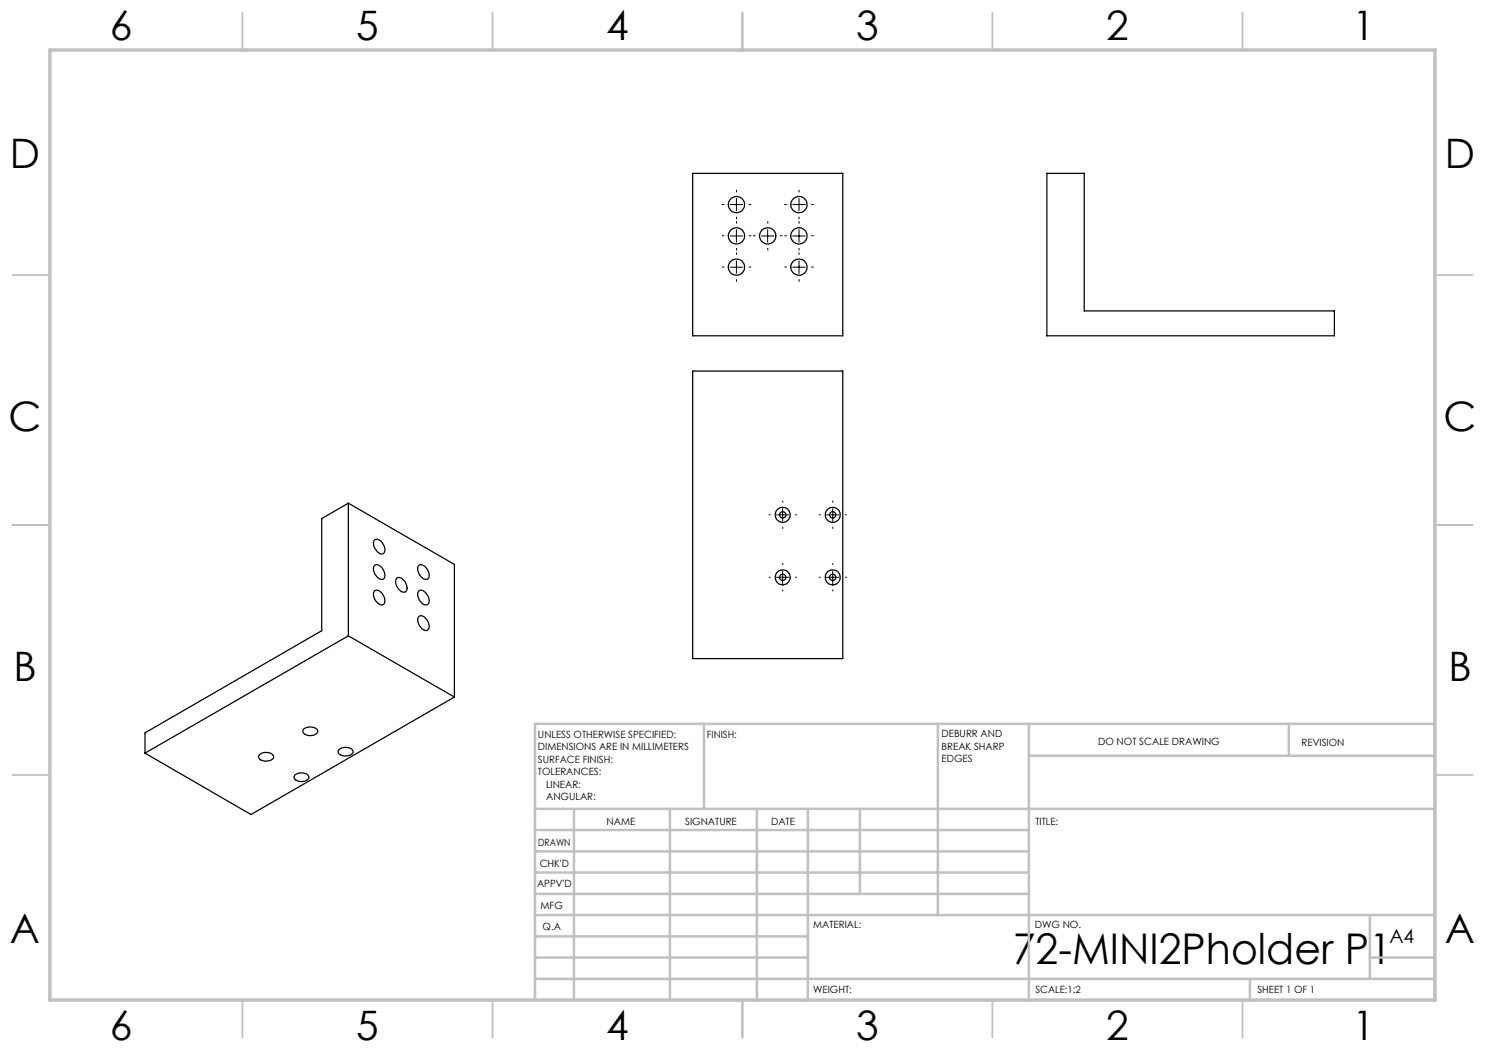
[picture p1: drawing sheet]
<svg xmlns="http://www.w3.org/2000/svg" width="297mm" height="210mm" viewBox="0 0 297 210" stroke-linecap="round" stroke-linejoin="round" font-family="sans-serif">
<g fill="none" stroke="#000" stroke-width=".2" stroke-dasharray="15.2 1.3 1.3 1.3">
<path d="M147.3 38.4v-.4M159.8 38.4v-.4M144.8 47.2h-.4M144.8 53.4h-.4M144.8 40.9h-.4M147.3 44.7v-.4M147.3 49.7v.3M147.3 50.9v-.4M147.3 55.9v.4M147.3 43.4v.4M149.8 47.2h.4M149.8 53.4h.4"/>
<path d="M149.8 40.9h.4M151.1 47.2h-.4M153.6 44.7v-.4M153.6 49.7v.3M156.1 47.2h.3M157.3 40.9h-.4M157.3 47.2h-.4M157.3 53.4h-.4M159.8 43.4v.4M159.8 44.7v-.4M159.8 49.7v.3M159.8 50.9v-.4"/>
<path d="M159.8 55.9v.4M162.3 40.9h.4M162.3 47.2h.4M162.3 53.4h.4M154.1 103h-.3M154.1 115.5h-.3M156.6 100.5v-.3M156.6 105.5v.2M156.6 113v-.3M156.6 118v.2M159.1 103h.2M159.1 115.5h.2"/>
<path d="M164.1 115.5h-.3M164.1 103h-.3M166.6 113v-.3M166.6 118v.2M166.6 100.5v-.3M166.6 105.5v.2M169.1 115.5h.2M169.1 103h.2"/>
</g>
<g fill="none" stroke="#000" stroke-width=".2">
<path d="M147.3 39.7v2.5M159.8 39.7v2.5M146.1 47.2h2.5M146.1 40.9h2.5M146.1 53.4h2.5M147.3 45.9v2.5M147.3 52.2v2.5M152.3 47.2h2.5M153.5 45.9v2.5M158.5 47.2h2.5M158.5 40.9h2.5M158.5 53.4h2.5"/>
<path d="M159.8 45.9v2.5M159.8 52.2v2.5M155.3 115.5h2.5M155.3 103h2.5M156.5 101.7v2.5M156.5 114.2v2.5M165.3 115.5h2.5M165.3 103h2.5M166.5 101.7v2.5M166.5 114.2v2.5"/>
</g>
<g fill="none" stroke="#c0c0c0" stroke-width=".35">
<path d="M48.5 2.5v7.5M98.5 2.5v7.5M148.5 2.5v7.5M198.5 2.5v7.5M248.5 2.5v7.5M2.5 55h7.5M287 55h7.5M2.5 105h7.5M287 105h7.5M2.5 155h7.5M287 155h7.5M48.5 200v7.5"/>
<path d="M98.5 200v7.5M148.5 200v7.5M198.5 200v7.5M248.5 200v7.5"/>
</g>
<g fill="none" stroke="#c0c0c0" stroke-width=".5">
<path d="M140.8 144.8v17M187.6 144.8v38.2M205.8 144.8v55.2M205.8 151.2h81.2M257.8 144.8v6.4M287 144.8h-180v55.2M107 161.8h180M107 178.8h98.8M107 174.5h98.8M107 170.3h98.8M107 166h98.8M114.8 161.8v38.2"/>
<path d="M134 161.8v38.2M151.4 161.8v38.2M161.6 161.8v38.2M172 161.8v17M107 195.8h180M107 191.5h54.6M107 187.3h54.6M107 183h180M250 195.8v4.2M274 191.5h13M274 183v12.8"/>
</g>
<path d="M10 10h277v190h-277z" fill="none" stroke="#c0c0c0" stroke-width=".7"/>
<g fill="none" stroke="#000" stroke-width=".25">
<path d="M138.5 34.7h30.1v32.5h-30.1zM209.4 34.7h7.5v27.5h50v5h-57.5zM138.5 74.2h30.1v57.5h-30.1zM69.7 100.6l-5.4 3.1v22.4l-35.3 20.5v4M69.7 100.6v26.6M69.7 100.6l21.2 12.3v26.5M74.9 113.2a1.19 1.19 0 0 1 1.7 .7 1.27 1.27 0 0 1-.1 2 2.09 2.09 0 0 1-1.6-2.7zM74.9 108a1.18 1.18 0 0 1 1.7 .8 1.28 1.28 0 0 1-.1 2 2.15 2.15 0 0 1-1.6-2.8zM75 118.1a1.48 1.48 0 0 1 1.8 1.2 1.2 1.2 0 0 1-.3 1.7 1.99 1.99 0 0 1-1.5-2.9zM79.3 115.6a1.1 1.1 0 0 1 1.5 .5 1.8 1.8 0 0 1 .3 2.2 1.82 1.82 0 0 1-2-1.9zM83.8 113.1a1.48 1.48 0 0 1 1.8 1.1 1.12 1.12 0 0 1-.3 1.7 2.05 2.05 0 0 1-1.6-2.7zM83.8 118.1a1.82 1.82 0 0 1 2 1.9 .81 .81 0 0 1-.5 1 .81 .81 0 0 1-1-.4 1.92 1.92 0 0 1-.5-2.5z"/>
<path d="M69.7 127.2l-40.7 23.4M69.7 127.2l21.2 12.2M83.8 123.3a1.48 1.48 0 0 1 1.8 1.1 1.17 1.17 0 0 1-.3 1.7 2.1 2.1 0 0 1-1.6-2.7zM90.9 139.4l-40.7 23.5-21.2-12.3M51.9 150.9a2.02 2.02 0 0 1 2.8 .3 1.17 1.17 0 0 1-1.5 1 1.2 1.2 0 0 1-1.5-1zM59 155a1.9 1.9 0 0 1 2.8 .4 1.66 1.66 0 0 1-2.6 .7l-.4-.6zM60.7 145.8a1.88 1.88 0 0 1 2.9 .4 1.69 1.69 0 0 1-2.6 .7l-.4-.4v-.4zM67.8 149.9a2.02 2.02 0 0 1 2.8 .2 1.17 1.17 0 0 1-1.5 1.1 1.2 1.2 0 0 1-1.5-1z"/>
<circle cx="147.3" cy="40.9" r="1.63"/>
<circle cx="147.3" cy="53.4" r="1.63"/>
<circle cx="147.3" cy="47.2" r="1.63"/>
<circle cx="153.5" cy="47.2" r="1.62"/>
<circle cx="159.8" cy="47.2" r="1.63"/>
<circle cx="159.8" cy="53.4" r="1.63"/>
<circle cx="159.8" cy="40.9" r="1.63"/>
<circle cx="156.5" cy="103" r="1.51"/>
<circle cx="156.5" cy="115.5" r="1.5"/>
<circle cx="156.5" cy="115.5" r=".63"/>
<circle cx="156.5" cy="103" r=".64"/>
<circle cx="166.5" cy="103" r="1.51"/>
<circle cx="166.5" cy="115.5" r=".62"/>
<circle cx="166.6" cy="115.5" r="1.5"/>
<circle cx="166.6" cy="103" r=".63"/>
</g>
<text font-size="8.5" x="202.6" y="192.7">72-MINI2Pholder P1</text>
<g font-size="8.1">
<text x="22" y="8">6</text>
<text x="71.2" y="8">5</text>
<text x="121.2" y="8">4</text>
<text x="171.3" y="8">3</text>
<text x="221.3" y="8">2</text>
<text x="270.5" y="8">1</text>
<text x="2" y="33.6">D</text>
<text x="289" y="33.6">D</text>
<text x="1.7" y="86.1">C</text>
<text x="288.7" y="86.1">C</text>
<text x="2.7" y="136.1">B</text>
<text x="289.7" y="136.1">B</text>
<text x="2" y="188.6">A</text>
<text x="289" y="188.6">A</text>
<text x="22" y="208">6</text>
<text x="71.2" y="208">5</text>
<text x="121.2" y="208">4</text>
<text x="171.3" y="208">3</text>
<text x="221.3" y="208">2</text>
<text x="270.5" y="208">1</text>
</g>
<text font-size="3.9" x="277.9" y="188.5">A4</text>
<g font-size="2">
<text x="107.6" y="147.6">UNLESS OTHERWISE SPECIFIED:</text>
<text x="141.4" y="147.6">FINISH:</text>
<text x="188.3" y="147.5">DEBURR AND</text>
<text x="188.3" y="150">BREAK SHARP</text>
<text x="219.6" y="149">DO NOT SCALE DRAWING</text>
<text x="260.3" y="149.2">REVISION</text>
<text x="107.6" y="150.1">DIMENSIONS ARE IN MILLIMETERS</text>
<text x="107.6" y="152.6">SURFACE FINISH:</text>
<text x="107.6" y="155.1">TOLERANCES:</text>
<text x="188.3" y="152.5">EDGES</text>
<text x="109.2" y="157.6">LINEAR:</text>
<text x="109.2" y="160.1">ANGULAR:</text>
<text x="121.3" y="165">NAME</text>
<text x="137" y="164.9">SIGNATURE</text>
<text x="154.2" y="164.9">DATE</text>
<text x="207.1" y="164.9">TITLE:</text>
<text x="107.6" y="169.1">DRAWN</text>
<text x="107.9" y="173.3">CHK'D</text>
<text x="107.4" y="177.4">APPV'D</text>
<text x="108.1" y="181.8">MFG</text>
<text x="108.5" y="186">Q.A</text>
<text x="162.6" y="185.5">MATERIAL:</text>
<text x="207" y="185.5">DWG NO.</text>
<text x="162.6" y="198.5">WEIGHT:</text>
<text x="207.1" y="198.6">SCALE:1:2</text>
<text x="251.5" y="198.6">SHEET 1 OF 1</text>
</g>
</svg>
